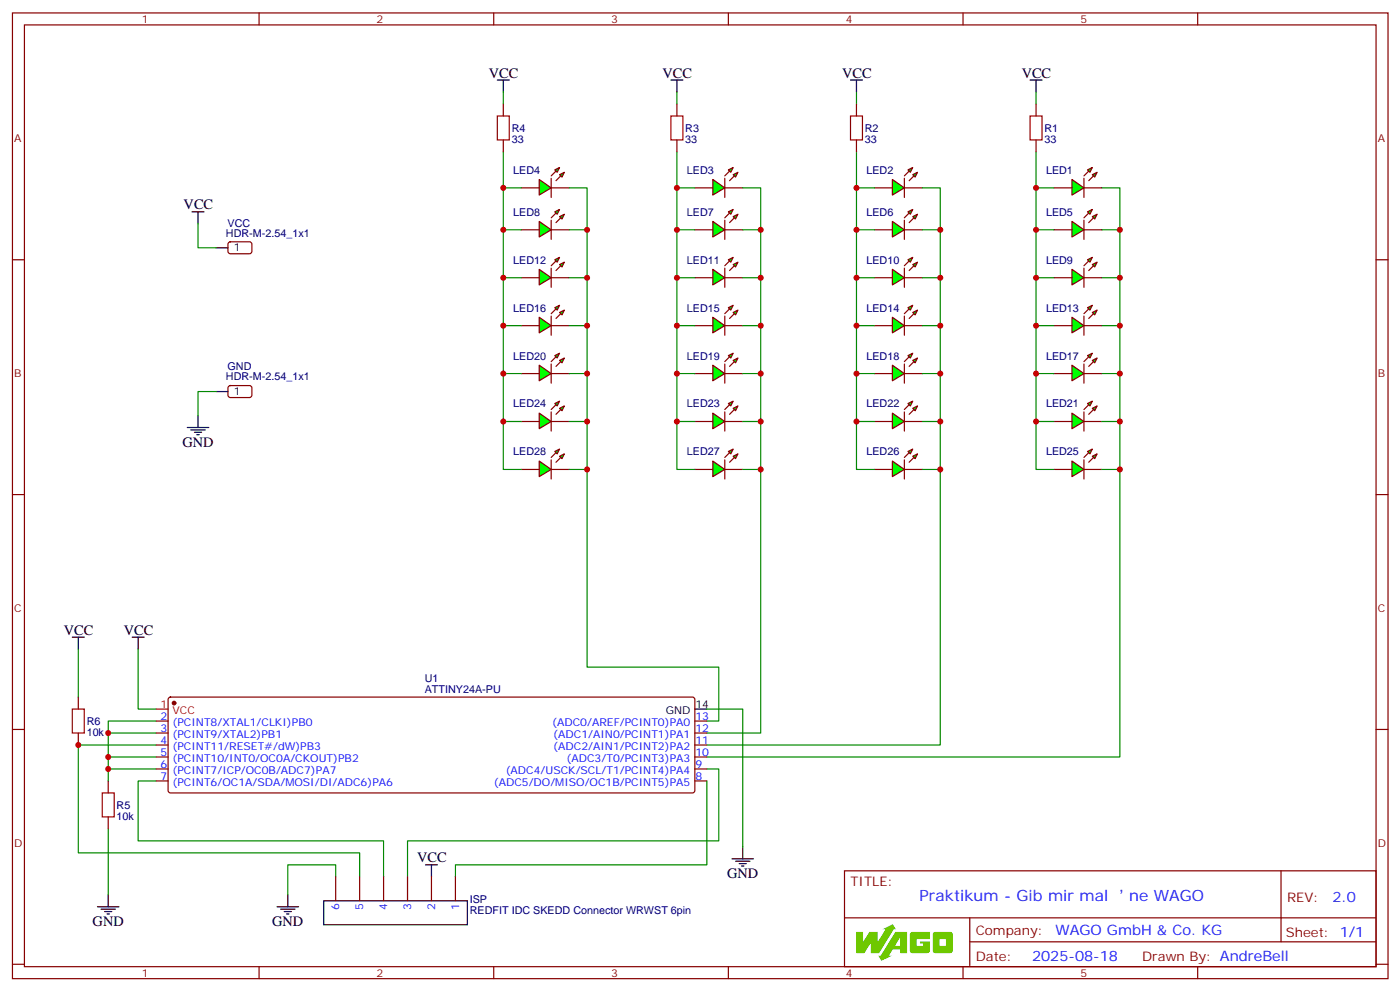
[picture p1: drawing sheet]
# EasyEDA schematic SCH_praktikum-gib-mir-mal-ne-wago.json
TITLE: Sheet_1; REV: 1.0; Date: 2024-04-24; Sheet: 1/1; Drawn By: AndreBell; Company: Your Company

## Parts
GND  HDR-M-2.54_1x1  [HDR-M-2.54_1X1]
ISP  REDFIT IDC SKEDD Connector WRWST 6pin  [REDFIT IDC SKEDD CONNECTOR WRWST 6PIN]
LED1  LED-TH-3mm_G  [LED-TH_BD3.0_GREEN]
LED2  LED-TH-3mm_G  [LED-TH_BD3.0_GREEN]
LED3  LED-TH-3mm_G  [LED-TH_BD3.0_GREEN]
LED4  LED-TH-3mm_G  [LED-TH_BD3.0_GREEN]
LED5  LED-TH-3mm_G  [LED-TH_BD3.0_GREEN]
LED6  LED-TH-3mm_G  [LED-TH_BD3.0_GREEN]
LED7  LED-TH-3mm_G  [LED-TH_BD3.0_GREEN]
LED8  LED-TH-3mm_G  [LED-TH_BD3.0_GREEN]
LED9  LED-TH-3mm_G  [LED-TH_BD3.0_GREEN]
LED10  LED-TH-3mm_G  [LED-TH_BD3.0_GREEN]
LED11  LED-TH-3mm_G  [LED-TH_BD3.0_GREEN]
LED12  LED-TH-3mm_G  [LED-TH_BD3.0_GREEN]
LED13  LED-TH-3mm_G  [LED-TH_BD3.0_GREEN]
LED14  LED-TH-3mm_G  [LED-TH_BD3.0_GREEN]
LED15  LED-TH-3mm_G  [LED-TH_BD3.0_GREEN]
LED16  LED-TH-3mm_G  [LED-TH_BD3.0_GREEN]
LED17  LED-TH-3mm_G  [LED-TH_BD3.0_GREEN]
LED18  LED-TH-3mm_G  [LED-TH_BD3.0_GREEN]
LED19  LED-TH-3mm_G  [LED-TH_BD3.0_GREEN]
LED20  LED-TH-3mm_G  [LED-TH_BD3.0_GREEN]
LED21  LED-TH-3mm_G  [LED-TH_BD3.0_GREEN]
LED22  LED-TH-3mm_G  [LED-TH_BD3.0_GREEN]
LED23  LED-TH-3mm_G  [LED-TH_BD3.0_GREEN]
LED24  LED-TH-3mm_G  [LED-TH_BD3.0_GREEN]
LED25  LED-TH-3mm_G  [LED-TH_BD3.0_GREEN]
LED26  LED-TH-3mm_G  [LED-TH_BD3.0_GREEN]
LED27  LED-TH-3mm_G  [LED-TH_BD3.0_GREEN]
LED28  LED-TH-3mm_G  [LED-TH_BD3.0_GREEN]
R1  33  [R_AXIAL-0.4]
R2  33  [R_AXIAL-0.4]
R3  33  [R_AXIAL-0.4]
R4  33  [R_AXIAL-0.4]
R5  10k  [R_AXIAL-0.4]
R6  10k  [R_AXIAL-0.4]
U1  ATTINY24A-PU  [PDIP-14_L19.2-W6.4-P2.54-LS8.0-BL]
VCC  HDR-M-2.54_1x1  [HDR-M-2.54_1X1]

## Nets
GND: GND.1 ISP.6 R5.1 U1.14(GND)
VCC: ISP.2 R1.2 R2.2 R3.2 R4.2 R6.2 U1.1(VCC) VCC.1
Net-(ISP-1): ISP.1 U1.8((ADC5/DO/MISO/OC1B/PCINT5)PA5)
Net-(ISP-3): ISP.3 U1.9((ADC4/USCK/SCL/T1/PCINT4)PA4)
Net-(ISP-4): ISP.4 U1.7((PCINT6/OC1A/SDA/MOSI/DI/ADC6)PA6)
Net-(ISP-5): ISP.5 R6.1 U1.4((PCINT11/RESET#/dW)PB3)
Net-(LED1-1): LED1.1 LED5.1 LED9.1 LED13.1 LED17.1 LED21.1 LED25.1 R1.1
Net-(LED1-2): LED1.2 LED5.2 LED9.2 LED13.2 LED17.2 LED21.2 LED25.2 U1.10((ADC3/T0/PCINT3)PA3)
Net-(LED2-1): LED2.1 LED6.1 LED10.1 LED14.1 LED18.1 LED22.1 LED26.1 R2.1
Net-(LED2-2): LED2.2 LED6.2 LED10.2 LED14.2 LED18.2 LED22.2 LED26.2 U1.11((ADC2/AIN1/PCINT2)PA2)
Net-(LED3-1): LED3.1 LED7.1 LED11.1 LED15.1 LED19.1 LED23.1 LED27.1 R3.1
Net-(LED3-2): LED3.2 LED7.2 LED11.2 LED15.2 LED19.2 LED23.2 LED27.2 U1.12((ADC1/AIN0/PCINT1)PA1)
Net-(LED4-1): LED4.1 LED8.1 LED12.1 LED16.1 LED20.1 LED24.1 LED28.1 R4.1
Net-(LED4-2): LED4.2 LED8.2 LED12.2 LED16.2 LED20.2 LED24.2 LED28.2 U1.13((ADC0/AREF/PCINT0)PA0)
Net-(R5-2): R5.2 U1.2((PCINT8/XTAL1/CLKI)PB0) U1.3((PCINT9/XTAL2)PB1) U1.5((PCINT10/INT0/OC0A/CKOUT)PB2) U1.6((PCINT7/ICP/OC0B/ADC7)PA7)
